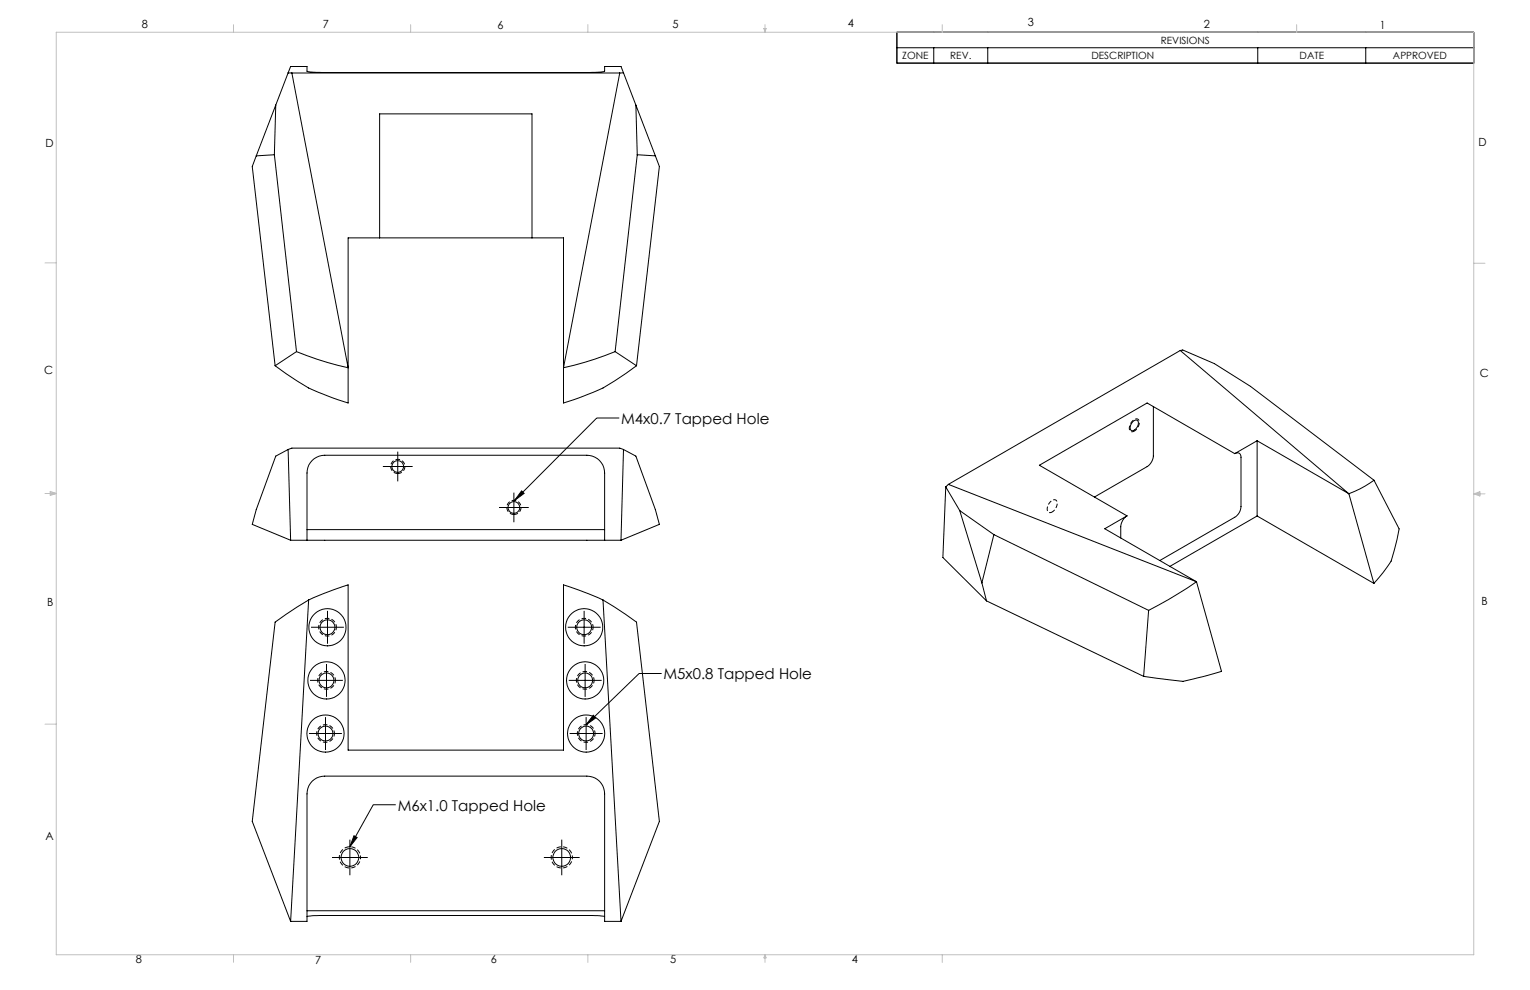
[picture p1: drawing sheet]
<svg xmlns="http://www.w3.org/2000/svg" width="432mm" height="279mm" viewBox="0 0 432 279" stroke-linecap="round" stroke-linejoin="round" font-family="sans-serif">
<g fill="none" stroke="#000" stroke-width=".28">
<path d="M253.1 9.1h162.8v8.7h-162.8zM253.1 13.5h162.8M263.5 13.5v4.3M278.8 13.5v4.3M355 13.5v4.3M385.4 13.5v4.3M77.8 29.7l-.4 14M77.8 29.7l-5.5 14.3M81.3 20.6l.7-1.8h4.6l.1 1.4 4.1 .3h75.6l4.2-.3v-1.4h4.7l.7 1.8M81.3 20.6h1.1M81.3 20.6l-3.5 9.1M82.4 20.6l15.8 83.2a87.8 87.8 0 0 1-14.5-4.6"/>
<path d="M82.4 20.6h92.5M174.9 20.6l-15.9 83.2a87.8 87.8 0 0 0 14.6-4.6M176 20.6h-1.1M176 20.6l9 23.4M179.5 29.7l.3 14M72.3 44l-1.1 3 6.4 56.2M77.4 43.7l6.3 55.5M77.4 43.7l-5.1 .3M179.8 43.7l-6.2 55.5M179.8 43.7l5.2 .3M185 44l1.1 3-6.5 56.2M107.1 67.1v-35h43v35"/>
<path d="M83.7 99.2l-6.1 4M173.6 99.2l6 4M333.1 98.9l-65.4 37.8M333.1 98.9l47.6 40.4M333.1 98.9l.7-.1 8.9 3.8 10.2 6.4 34.9 26.5M77.6 103.2a61.3 61.3 0 0 0 12.2 7.5l8.4 3v-46.6h60.8v46.6l2.9-.9a53.9 53.9 0 0 0 17.7-9.6M174.8 118h-6.4l-23.2 23.2M319.7 119a.88 .88 0 0 1 1.2-.4 .88 .88 0 0 1 .3 1.2 1.92 1.92 0 0 1-1.9 1.7 1.82 1.82 0 0 1 .4-2.5zM325.5 114.8v13.9a3.9 3.9 0 0 1-1.8 3l-14.8 8.6M81.3 126.9l-3.5 1.8-5.5 15.1-1.1 4.2 10.8 4.5M81.3 126.9l.7 25.6M81.3 126.9l1.1-.4h92.5l1.1 .4"/>
<path d="M108.1 131.7h8.4M112.3 127.5v8.4M145 139v8.4M147.2 138.5l.7 .7-2.7 2zM176 126.9l-.7 25.6M176 126.9l3.5 1.8 5.5 15.1 1.1 4.2-10.8 4.5M266.9 137.4l4 6.7M266.9 137.4l-.8 19.9 12.3 12.3M267.7 136.7l-.8 .7M267.7 136.7l70 27.5M348.5 128a1.08 1.08 0 0 1 1.2-.1 1.08 1.08 0 0 1 .5 1.1v13.9a3.7 3.7 0 0 1-1.7 3.1l-21.2 12.2M348.5 128l-24.8-14.3-30.4 17.6 24.8 14.3"/>
<path d="M354.8 124.4l25.9 14.9M354.8 124.4l-6.3 3.6M354.8 124.4v21.2M380.7 139.3l7 25.3M387.8 135.5l7.1 13.8-1.4 6a13 13 0 0 1-3.2 6.3l-2.6 3M387.8 135.5l-4 2.5-3.1 1.3M82 152.5h4.6M86.6 152.5v-19a5 5 0 0 1 5.1-5h73.9a5 5 0 0 1 5 5v19M86.6 152.5h84M86.6 149.5h84M140.8 143.2h8.4M170.6 152.5h4.7"/>
<path d="M270.9 144.1l9.6 6.8M270.9 144.1l6.2 20.4M280.5 150.9l-3.4 13.6M280.5 150.9l43.7 21.4M318.1 145.6a3.9 3.9 0 0 0-1.8 3.1v3.1M318.1 145.6l-6.3 3.6 25.9 15M354.8 145.6l-24.6 14.2M354.8 145.6l32.9 19M87.1 169.3l4.1-1.7 7-2.5v46.6h60.8v-46.6l7.1 2.5 4.1 1.7M87.1 169.3l-9.5 6.3-6.4 56.2 10.8 28.2M87.1 169.3l-5.1 90.7M87.8 177h9.2"/>
<path d="M92.4 172.4v9.3M160.2 177h9.3M164.9 172.4v9.3M170.2 169.3l9.4 6.3 6.5 56.2-10.8 28.2M170.2 169.3l5.1 90.7M277.1 164.5l1.3 5.1M278.4 169.6l44.4 21.3M324.2 172.3l-1.4 18.6M337.7 164.2l7 25.3-10.8 2.8-11.1-1.4M337.7 164.2l-8 5-5.5 3.1M87.5 192h9.3M92.1 187.4v9.3"/>
<path d="M160.5 192h9.3M165.1 187.4v9.3M186.7 190.1h-6.3l-15 14.4M87.2 207h9.3M91.9 202.4v9.3M160.8 207h9.3M165.4 202.4v9.3M167.4 201.9l.7 .7-2.7 1.9zM98.7 237v10M99.9 235.9l.9 .5-2.1 2.6zM111.7 227.1h-6.4l-6.6 11.9M158.5 237v10"/>
<path d="M86.6 258.7l3.5-.3h77.1l3.4 .3M86.6 257h84M93.7 242h10.1M153.5 242h10.1M82 260h4.6v-36a4.9 4.9 0 0 1 5.1-5h73.9a4.9 4.9 0 0 1 5 5v36h4.7"/>
<circle cx="112.3" cy="131.7" r="1.65"/>
<circle cx="145" cy="143.2" r="1.64"/>
<circle cx="92.4" cy="177" r="2.1"/>
<circle cx="92.4" cy="177" r="5.3"/>
<circle cx="164.9" cy="177" r="2.1"/>
<circle cx="164.9" cy="177" r="5.3"/>
<circle cx="92.1" cy="192" r="2.1"/>
<circle cx="92.1" cy="192" r="5.2"/>
<circle cx="165.2" cy="192" r="2.1"/>
<circle cx="165.2" cy="192" r="5.3"/>
<circle cx="91.9" cy="207" r="2.11"/>
<circle cx="91.9" cy="207" r="5.2"/>
<circle cx="165.4" cy="207" r="2.11"/>
<circle cx="165.4" cy="207" r="5.2"/>
<circle cx="98.7" cy="242" r="2.49"/>
<circle cx="158.5" cy="242" r="2.49"/>
</g>
<path d="M320.1 121.7a.99 .99 0 0 1-1.3-.2 .99 .99 0 0 1 0-1.3 2.03 2.03 0 0 1 2.4-1.8 2.54 2.54 0 0 1-1.1 3.3M297 144.5a.99 .99 0 0 1-1.3-.1 .99 .99 0 0 1-.1-1.3 2.03 2.03 0 0 1 2.5-1.9 2.54 2.54 0 0 1-1.1 3.3M94.9 177a2.5 2.5 0 0 1-3.7 2.2 2.5 2.5 0 0 1-.1-4.3 2.5 2.5 0 0 1 3.8 1.9v.2M167.4 177a2.5 2.5 0 0 1-3.7 2.2 2.5 2.5 0 0 1-.2-4.3 2.5 2.5 0 0 1 3.9 1.9v.2M94.7 192a2.5 2.5 0 0 1-3.7 2.2 2.5 2.5 0 0 1-.2-4.3 2.5 2.5 0 0 1 3.8 1.9l.1 .2M167.7 192a2.5 2.5 0 0 1-3.7 2.2 2.5 2.5 0 0 1-.2-4.3 2.5 2.5 0 0 1 3.8 1.9l.1 .2M94.4 207a2.5 2.5 0 0 1-3.7 2.2 2.5 2.5 0 0 1-.2-4.3 2.5 2.5 0 0 1 3.9 1.9v.2M167.9 207a2.5 2.5 0 0 1-3.6 2.2 2.5 2.5 0 0 1-.2-4.3 2.5 2.5 0 0 1 3.8 1.9v.2" fill="none" stroke="#000" stroke-width=".28" stroke-dasharray="1.3 .6" stroke-dashoffset=".4" stroke-linecap="butt"/>
<path d="M112.3 133.6a2 2 0 0 0 1.7-2.9 2 2 0 0 0-3.4-.2 2 2 0 0 0 1.5 3.1h.2M145 145.2a2 2 0 0 0 1.8-2.9 2 2 0 0 0-3.4-.2 2 2 0 0 0 1.4 3.1h.2" fill="none" stroke="#000" stroke-width=".28" stroke-dasharray="1.3 .6" stroke-dashoffset=".1" stroke-linecap="butt"/>
<path d="M101.8 242a3 3 0 0 1-4.5 2.6 3 3 0 0 1-.2-5.1 3 3 0 0 1 4.7 2.2v.3M161.6 242a3 3 0 0 1-4.5 2.6 3 3 0 0 1-.2-5.1 3 3 0 0 1 4.6 2.2l.1 .3" fill="none" stroke="#000" stroke-width=".28" stroke-dasharray="1.3 .6" stroke-dashoffset=".7" stroke-linecap="butt"/>
<g fill="none" stroke="#c0c0c0" stroke-width=".28">
<path d="M15.9 9.1h400v260.4h-400zM65.9 6.9v2.2M115.9 6.9v2.2M165.9 6.9v2.2M215.6 8h.6l-.3 1.1zM215.7 8l.2 1.1M215.9 6.9v2.2M216 8l-.1 1.1M265.9 6.9v2.2M365.9 6.9v2.2M12.7 74.2h3.2M415.9 74.3h3.2"/>
<path d="M12.7 139.3h3.2M14.2 139.1l1.7 .2M14.2 138.7l1.7 .6-1.7 .5zM15.9 139.3l-1.7 .3M415.9 139.4h3.2M415.9 139.4l1.8-.6v1.2zM415.9 139.4l1.8 .3M417.7 139.2l-1.8 .2M12.7 204.4h3.2M65.9 269.5v2.1M115.9 269.5v2.1M165.9 269.5v2.1"/>
<path d="M215.9 269.5v2.1M215.9 269.5l.3 .8h-.6zM265.9 269.5v2.1"/>
</g>
<path d="M147.2 138.5l.7 .7-2.7 2zM99.9 235.9l.9 .5-2.1 2.6zM167.4 201.9l.7 .7-2.7 1.9z" fill="#000"/>
<g font-size="4.2">
<text x="175.3" y="119.5">M4x0.7 Tapped Hole</text>
<text x="187.3" y="191.7">M5x0.8 Tapped Hole</text>
<text x="112.2" y="228.8">M6x1.0 Tapped Hole</text>
</g>
<g font-size="3.2">
<text x="40" y="7.9">8</text>
<text x="91.1" y="7.9">7</text>
<text x="140.4" y="8.1">6</text>
<text x="189.8" y="7.9">5</text>
<text x="239.3" y="7.6">4</text>
<text x="290.1" y="7.3">3</text>
<text x="339.7" y="7.9">2</text>
<text x="389.5" y="8.1">1</text>
<text x="12.8" y="41.6">D</text>
<text x="417.3" y="41.1">D</text>
<text x="12.4" y="105.7">C</text>
<text x="417.6" y="106.5">C</text>
<text x="13.3" y="170.9">B</text>
<text x="418.1" y="170.9">B</text>
<text x="12.9" y="237.2">A</text>
<text x="38.3" y="271.8">8</text>
<text x="88.9" y="272">7</text>
<text x="138.5" y="271.8">6</text>
<text x="189.1" y="271.8">5</text>
<text x="240.4" y="271.8">4</text>
</g>
<g font-size="2.8">
<text x="254.6" y="16.7">ZONE</text>
<text x="268.2" y="16.7">REV.</text>
<text x="308" y="16.7">DESCRIPTION</text>
<text x="327.6" y="12.3">REVISIONS</text>
<text x="366.8" y="16.7">DATE</text>
<text x="393.1" y="16.7">APPROVED</text>
</g>
</svg>
